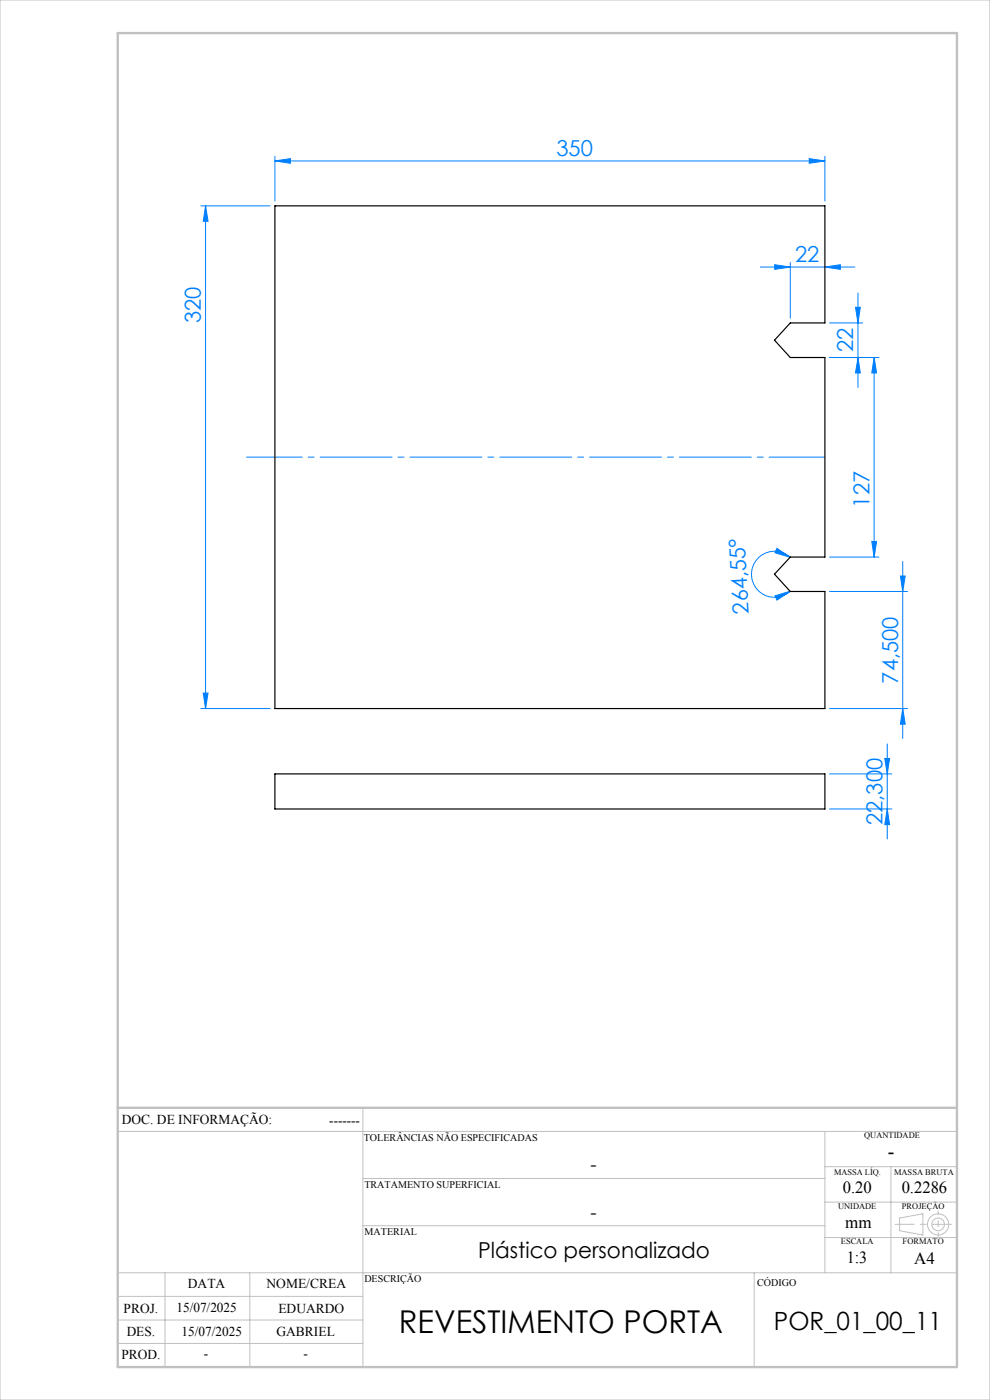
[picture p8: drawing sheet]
<svg xmlns="http://www.w3.org/2000/svg" width="210mm" height="297mm" viewBox="0 0 210 297" stroke-linecap="round" stroke-linejoin="round" font-family="sans-serif">
<g fill="none" stroke="#c0c0c0" stroke-width=".21">
<path d="M0 0h210v297h-210zM77 235v55M25 240h178M77 250h98M175 240v30M175 255h28M175 247.5h28M189 247.5v22.5M190.8 258.4l5-.9v4.5l-5-.9zM25 275h52M25 270h178M35 270v20"/>
<path d="M53 270v20M77 260h98M160 270v20M175 262.5h28M25 285h52M25 280h52"/>
<circle cx="199" cy="259.7" r="1.34"/>
<circle cx="199" cy="259.7" r="2.25"/>
</g>
<g fill="none" stroke="#0080ff" stroke-width=".21">
<path d="M58.3 34.1l3.3-.4v.9zM58.3 33.2v9.4M58.3 34.1h116.7M171.7 33.7l3.3 .4-3.3 .5zM175 33.2v9.4M42.6 43.7h14.7M43.6 43.7v106.6M43.6 43.7l.5 3.3h-1zM161.3 56.7h20M164.3 56.2l3.3 .5-3.3 .4zM167.6 55.7v11.8M175 56.7l3.3-.5v.9z"/>
<path d="M176 75.8h10.4M176 68.5h7M181.5 65.2h1l-.5 3.3zM182 62.2v20M182 75.8l.5 3.3h-1zM185.4 75.8l.5 3.3h-1zM185.4 75.8v42.4M164.8 116.3l2.8 1.9-3.2-.9zM167.6 118.2a4.9 4.9 0 0 0-6.8 .2 4.9 4.9 0 0 0 0 6.8 4.9 4.9 0 0 0 6.8 .2M176 118.2h10.4M184.9 114.9h1l-.5 3.3zM191.5 119.1v37.6"/>
<path d="M164.4 126.4l3.2-1-2.8 1.9zM176 125.5h16.5M191 122.2h1l-.5 3.3zM42.6 150.3h14.7M43.1 147h1l-.5 3.3zM176 150.3h16.5M188.2 157.8v20.2M191.5 150.3l.5 3.3h-1zM176 171.6h13.2M176 164.2h13.2M187.7 160.9h1l-.5 3.3zM188.2 171.6l.5 3.3h-1z"/>
</g>
<path d="M201.8 259.7h-11.9" fill="none" stroke="#c0c0c0" stroke-width=".21" stroke-dasharray="15.2 1.3 1.3 1.3" stroke-dashoffset="11.2"/>
<path d="M199 256.9v5.4" fill="none" stroke="#c0c0c0" stroke-width=".21" stroke-dasharray="15.2 1.3 1.3 1.3" stroke-dashoffset="14.4"/>
<path d="M25 7h178v283h-178zM25 235h178" fill="none" stroke="#c0c0c0" stroke-width=".5"/>
<path d="M175 97h-122.7" fill="none" stroke="#0080ff" stroke-width=".21" stroke-dasharray="15.2 1.3 1.3 1.3" stroke-dashoffset="3.4"/>
<g fill="#0080ff">
<path d="M175 56.7l3.3-.5v.9zM164.3 56.2l3.3 .5-3.3 .4z"/>
<path d="M171.7 33.7l3.3 .4-3.3 .5zM58.3 34.1l3.3-.4v.9z"/>
<path d="M184.9 114.9h1l-.5 3.3zM185.4 75.8l.5 3.3h-1zM191.5 150.3l.5 3.3h-1zM191 122.2h1l-.5 3.3zM188.2 171.6l.5 3.3h-1zM187.7 160.9h1l-.5 3.3z"/>
<path d="M181.5 65.2h1l-.5 3.3zM182 75.8l.5 3.3h-1z"/>
<path d="M43.6 43.7l.5 3.3h-1zM43.1 147h1l-.5 3.3z"/>
<path d="M164.4 126.4l3.2-1-2.8 1.9zM164.8 116.3l2.8 1.9-3.2-.9z"/>
</g>
<path d="M58.3 43.7h116.7v24.8h-7.4l-3.3 3.7 3.3 3.6h7.4v42.4h-7.4l-3.3 3.6 3.3 3.7h7.4v24.8h-116.7zM58.3 164.2h116.7v7.4h-116.7z" fill="none" stroke="#000" stroke-width=".25"/>
<text font-size="6.7" x="84.6" y="282.7">REVESTIMENTO PORTA</text>
<text font-size="5.3" x="164.2" y="282.2">POR_01_00_11</text>
<g font-size="4.7" fill="#0080ff">
<text x="118" y="33.1">350</text>
<text x="168.7" y="55.6">22</text>
<text x="42.6" y="68.5" transform="rotate(-90 42.6 68.5)">320</text>
<text x="181" y="74.6" transform="rotate(-90 181 74.6)">22</text>
<text x="184.4" y="107.7" transform="rotate(-90 184.4 107.7)">127</text>
<text x="158.9" y="130.2" transform="rotate(-93 158.9 130.2)">264,55°</text>
<text x="190.5" y="145" transform="rotate(-90 190.5 145)">74,500</text>
<text x="187.2" y="175" transform="rotate(-90 187.2 175)">22,300</text>
</g>
<text font-size="4.7" x="101.4" y="266.8">Plástico personalizado</text>
<text font-size="4.3" x="188.3" y="245.8">-</text>
<g font-size="4">
<text x="125.2" y="248.4">-</text>
<text x="125.2" y="258.6">-</text>
</g>
<g font-size="3.6">
<text x="178.8" y="253.1">0.20</text>
<text x="191.3" y="253.1">0.2286</text>
<text x="179.3" y="260.6">mm</text>
<text x="179.6" y="267.9">1:3</text>
<text x="193.9" y="268.1">A4</text>
</g>
<g font-size="2.9">
<text x="25.9" y="238.4">DOC. DE INFORMAÇÃO:</text>
<text x="69.8" y="238.6">-------</text>
<text x="39.9" y="273.2">DATA</text>
<text x="56.5" y="273.2">NOME/CREA</text>
<text x="26.2" y="278.6">PROJ.</text>
<text x="37.4" y="278.2">15/07/2025</text>
<text x="59" y="278.6">EDUARDO</text>
<text x="26.9" y="283.4">DES.</text>
<text x="38.5" y="283.4">15/07/2025</text>
<text x="58.7" y="283.4">GABRIEL</text>
<text x="25.7" y="288.3">PROD.</text>
<text x="43.3" y="288">-</text>
<text x="64.4" y="288">-</text>
</g>
<g font-size="2.2">
<text x="77.2" y="242.1">TOLERÂNCIAS NÃO ESPECIFICADAS</text>
<text x="77.3" y="251.9">TRATAMENTO SUPERFICIAL</text>
<text x="77.3" y="261.9">MATERIAL</text>
<text x="77.3" y="272.1">DESCRIÇÃO</text>
<text x="160.6" y="272.8">CÓDIGO</text>
</g>
<g font-size="1.8">
<text x="183.3" y="241.4">QUANTIDADE</text>
<text x="176.9" y="249.2">MASSA LÍQ.</text>
<text x="189.7" y="249.2">MASSA BRUTA</text>
<text x="177.8" y="256.5">UNIDADE</text>
<text x="191.3" y="256.5">PROJEÇÃO</text>
<text x="178.4" y="264">ESCALA</text>
<text x="191.5" y="264">FORMATO</text>
</g>
</svg>
